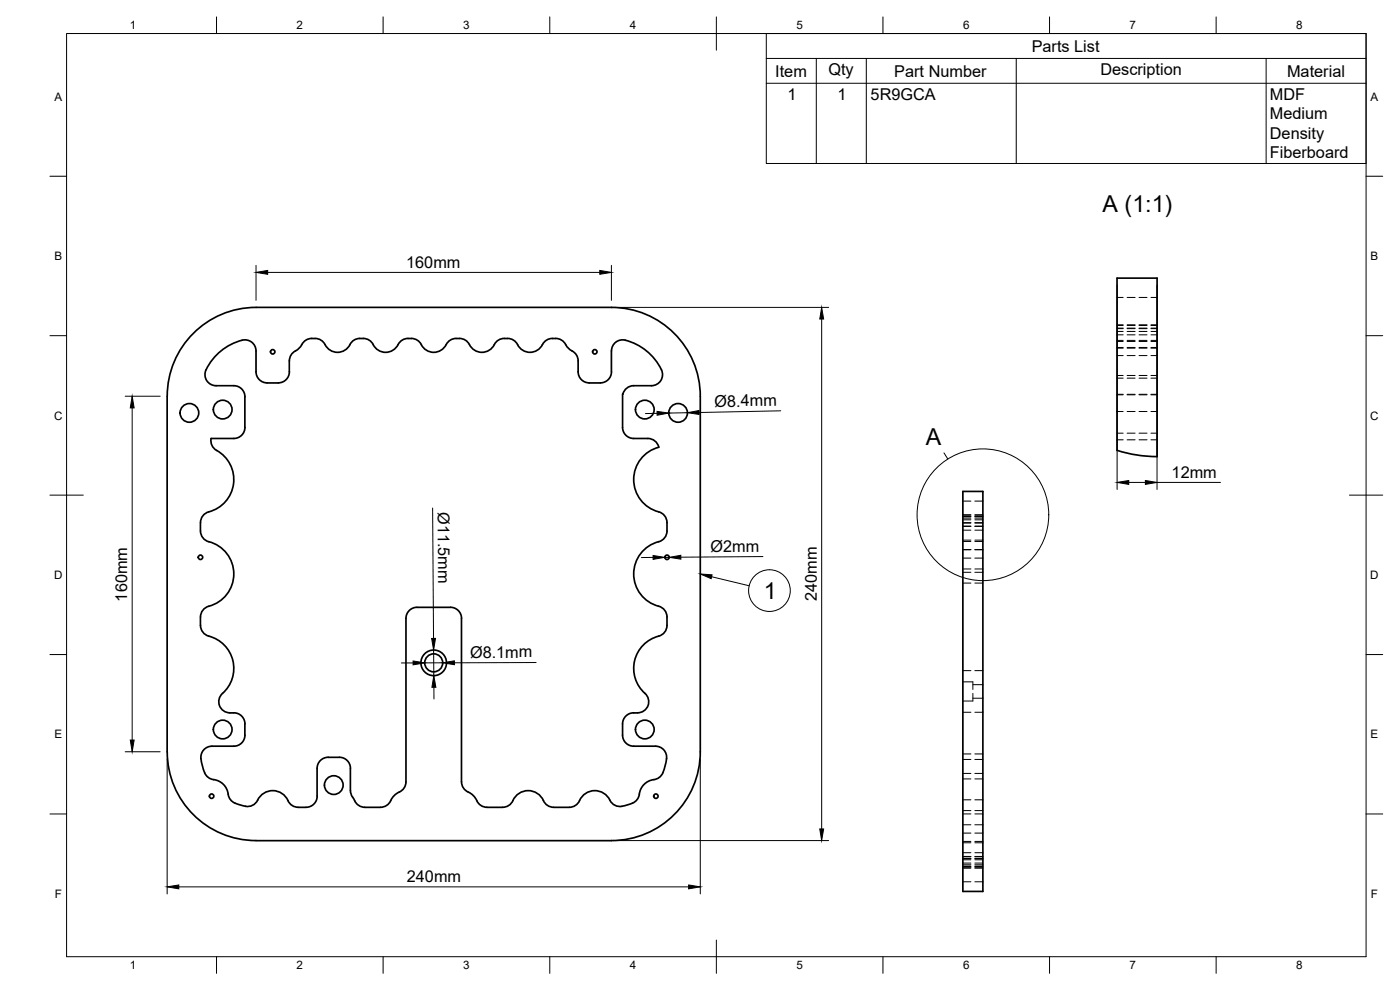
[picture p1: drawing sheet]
<svg xmlns="http://www.w3.org/2000/svg" width="420mm" height="297mm" viewBox="0 0 420 297" stroke-linecap="round" stroke-linejoin="round" font-family="sans-serif">
<!-- layer: Visible -->
<g fill="none" stroke="#000" stroke-width=".51">
<path d="M58.7 99.4a26.6 26.6 0 0 1 18.1-7.2h106.7a26.7 26.7 0 0 1 26.7 26.7v106.6a26.7 26.7 0 0 1-26.7 26.7h-106.7a26.7 26.7 0 0 1-26.6-26.7v-106.6a26.6 26.6 0 0 1 8.5-19.5zM61.8 110.9a3.3 3.3 0 0 0 3 4.8h5.4a3.3 3.3 0 0 1 3.3 3.4v9.1a3.3 3.3 0 0 1-3.3 3.4h-6.8M76.8 105.3a3.5 3.5 0 0 0-5.3-2.9 16.7 16.7 0 0 0-9.6 8.5M76.8 105.3v6.2a3.3 3.3 0 0 0 3.4 3.4M86.8 108.3v3.3M86.8 111.5a3.3 3.3 0 0 1-3.3 3.4h-3.3M93.6 101.6h1M93.6 101.5a4.2 4.2 0 0 0-3.6 2.8l-.4 .4a4.1 4.1 0 0 0-2.8 3.6M94.6 101.5l1.2 .3 1.4 1.1a4.3 4.3 0 0 0 4.1 2.8 4.3 4.3 0 0 0 4-2.8l1.5-1.1 1.2-.3M108 101.6h1M109 101.5l1.2 .3 1.5 1.1a4.3 4.3 0 0 0 4 2.8 4.3 4.3 0 0 0 4.1-2.8l1.4-1.1 1.3-.3M122.4 101.6h1"/>
<path d="M123.5 101.5l1.2 .3 1.4 1.1a4.3 4.3 0 0 0 4.1 2.8 4.3 4.3 0 0 0 4-2.8l1.5-1.1 1.2-.3M136.9 101.6h1M137.9 101.5l1.2 .3 1.4 1.1a4.3 4.3 0 0 0 4.1 2.8 4.3 4.3 0 0 0 4.1-2.8l1.4-1.1 1.2-.3M151.3 101.6h1M152.3 101.5l1.3 .3 1.4 1.1a4.3 4.3 0 0 0 4.1 2.8 4.3 4.3 0 0 0 4-2.8l1.5-1.1 1.2-.3M165.8 101.6h1M166.8 101.5a4.2 4.2 0 0 1 3.6 2.8l.4 .4a4.1 4.1 0 0 1 2.7 3.6v3.3a3.3 3.3 0 0 0 3.3 3.3h3.4M183.5 105.3v6.2a3.3 3.3 0 0 1-3.3 3.4M183.5 105.3a3.5 3.5 0 0 1 5.3-2.9 16.7 16.7 0 0 1 9.7 8.5M198.5 110.9a3.3 3.3 0 0 1-3 4.8h-5.3a3.6 3.6 0 0 0-3.4 2.5v10a3.3 3.3 0 0 0 3.4 3.4h4.2a3.3 3.3 0 0 1 3.3 2.6 10.1 10.1 0 0 0-7.5 10 10.1 10.1 0 0 0 8.1 9.6 3.3 3.3 0 0 1 1.9 3v2.5M63.4 131.6a3.7 3.7 0 0 0 2.5 4.1 10.1 10.1 0 0 1 4 10.3 10.1 10.1 0 0 1-7.8 7.8 3.3 3.3 0 0 0-1.9 3v2.5M347.3 137v-53.6h-12.1l.1 51.7a39.6 39.6 0 0 0 12 1.9"/>
<path d="M60.2 159.3a3.7 3.7 0 0 0 3.5 3.6 10.1 10.1 0 0 1 6.4 10.2 10.1 10.1 0 0 1-8 9 3.4 3.4 0 0 0-1.9 3 6.3 6.3 0 0 0 .5 4.3 4 4 0 0 0 2.9 1.8 10.1 10.1 0 0 1 2.8 17.3 3.3 3.3 0 0 0-.4 3.5 3.3 3.3 0 0 0 3 1.9M200.2 159.3a3.7 3.7 0 0 1-3.6 3.6 10.1 10.1 0 0 0-6.4 10.2 10.1 10.1 0 0 0 8.1 9 3.3 3.3 0 0 1 1.9 3 6.1 6.1 0 0 1-.5 4.3 4 4 0 0 1-3 1.8 10.1 10.1 0 0 0-2.7 17.3 3.5 3.5 0 0 1 0 4 3.5 3.5 0 0 1-3.8 1.4 3.3 3.3 0 0 0-3.4 3.3v3.4a3.3 3.3 0 0 0 3.4 3.3h6.5a3.5 3.5 0 0 1 3.1 5 5.6 5.6 0 0 1-3 4.9 5.3 5.3 0 0 0-5.1 5.1 5.4 5.4 0 0 1-4.5 2.9 3.4 3.4 0 0 1-4.2-1.7M289 147.5h6v120h-6zM69 213.9a3.5 3.5 0 0 1 4.5 3.3v3.4a3.3 3.3 0 0 1-3.3 3.3h-6.6a3.5 3.5 0 0 0-3.1 5 5.6 5.6 0 0 0 3 4.9 5.3 5.3 0 0 1 5.1 5.1 5.4 5.4 0 0 0 4.5 2.9 3.6 3.6 0 0 0 4.6-2.4 5.1 5.1 0 0 1 4.9-2.1 5.1 5.1 0 0 1 4.1 3.4l1.2 1.1 1.6 .4M95.2 238.9a3.3 3.3 0 0 1-3.3 3.3M98.5 227.2h3.3M98.5 227.2a3.3 3.3 0 0 0-3.3 3.3v8.4M101.8 227.2a3.3 3.3 0 0 1 3.4 3.4v6.6a5.8 5.8 0 0 0 1.2 3l1 1.3 1 .5 1.1 .2M89.5 242.2h2.3M109.5 242.2h4.7M114.2 242.2a3.6 3.6 0 0 0 3.3-2.5l1.3-1.4a4.4 4.4 0 0 0 3-3.2v-49.6a3.3 3.3 0 0 1 3.4-3.3h10a3.3 3.3 0 0 1 3.3 3.4v49a3.6 3.6 0 0 0 2.6 3.3l1.4 1.3a4.4 4.4 0 0 0 3.1 3h.5M146.1 242.2h4.8"/>
<path d="M153.9 240.2a5.1 5.1 0 0 1 4.9-3 5.1 5.1 0 0 1 4.6 3.5l1.2 1.1 1.5 .4M153.9 240.2l-1 1.3-.9 .5-1.1 .2M166.1 242.2h4.8M183 240.1a5.1 5.1 0 0 0-4.9-2.9 5.1 5.1 0 0 0-4.4 3.5l-1.2 1.1-1.6 .4"/>
<circle cx="81.8" cy="105.6" r=".67"/>
<circle cx="178.5" cy="105.6" r=".67"/>
<circle cx="56.8" cy="123.9" r="2.8"/>
<circle cx="66.8" cy="122.9" r="2.8"/>
<circle cx="193.5" cy="122.9" r="2.8"/>
<circle cx="203.5" cy="123.9" r="2.8"/>
<circle cx="60.2" cy="167.2" r=".67"/>
<circle cx="200.2" cy="167.2" r=".67"/>
<circle cx="130.2" cy="198.9" r="2.7"/>
<circle cx="130.2" cy="198.9" r="3.8"/>
<circle cx="66.8" cy="218.9" r="2.8"/>
<circle cx="193.5" cy="218.9" r="2.8"/>
<circle cx="63.5" cy="238.9" r=".67"/>
<circle cx="100.2" cy="235.6" r="2.8"/>
<circle cx="196.8" cy="238.9" r=".67"/>
</g>
<!-- layer: Hidden -->
<g fill="none" stroke="#000" stroke-width=".3">
<path d="M335.2 98.5h1.9M335.2 97.5h1.9M335.2 99.4h1.9M335.2 89.2h1.9M335.2 97.6h1.9M335.2 98.6h1.9M338.3 98.5h2.4M338.3 97.5h2.4M338.3 99.4h2.4M338.3 89.2h2.4M338.3 97.6h2.4M338.3 98.6h2.4"/>
<path d="M341.8 98.5h2.4M341.8 97.5h2.4M341.8 99.4h2.4M341.8 89.2h2.4M341.8 97.6h2.4M341.8 98.6h2.4M345.4 98.5h1.9M345.4 97.5h1.9M345.4 99.4h1.9M345.4 89.2h1.9M345.4 97.6h1.9M345.4 98.6h1.9"/>
<path d="M335.2 118.5h1.9M335.2 102.1h1.9M335.2 118.3h1.9M335.2 102.5h1.9M335.2 104.5h1.9M335.2 104.3h1.9M335.2 112.7h1.9M335.2 106.7h1.9M335.2 113.5h1.9M335.2 100.5h1.9M338.3 118.5h2.4M338.3 102.1h2.4"/>
<path d="M338.3 118.3h2.4M338.3 102.5h2.4M338.3 104.5h2.4M338.3 104.3h2.4M338.3 112.7h2.4M338.3 106.7h2.4M338.3 113.5h2.4M338.3 100.5h2.4M341.8 118.5h2.4M341.8 102.1h2.4M341.8 118.3h2.4M341.8 102.5h2.4"/>
<path d="M341.8 104.5h2.4M341.8 104.3h2.4M341.8 112.7h2.4M341.8 106.7h2.4M341.8 113.5h2.4M341.8 100.5h2.4M345.4 118.5h1.9M345.4 102.1h1.9M345.4 118.3h1.9M345.4 102.5h1.9M345.4 104.5h1.9M345.4 104.3h1.9"/>
<path d="M345.4 112.7h1.9M345.4 106.7h1.9M345.4 113.5h1.9M345.4 100.5h1.9M335.2 123.5h1.9M335.2 130h1.9M335.2 132h1.9M338.3 123.5h2.4M338.3 130h2.4M338.3 132h2.4M341.8 123.5h2.4M341.8 130h2.4"/>
<path d="M341.8 132h2.4M345.4 123.5h1.9M345.4 130h1.9M345.4 132h1.9M289 156.8h2.4M289 154.9h2.4M289 154.5h2.4M289 155.5h2.4M289 157h2.4M289 158h2.4M289 157.8h2.4M289 150.4h2.4"/>
<path d="M289 154.6h2.4M289 159.1h2.4M289 155h2.4M289 156h2.4M292.6 156.8h2.4M292.6 154.9h2.4M292.6 154.5h2.4M292.6 155.5h2.4M292.6 157h2.4M292.6 158h2.4M292.6 157.8h2.4M292.6 150.4h2.4"/>
<path d="M292.6 154.6h2.4M292.6 159.1h2.4M292.6 155h2.4M292.6 156h2.4M289 174.9h2.4M289 165h2.4M289 164.9h2.4M289 167.5h2.4M289 170.7h2.4M289 171.7h2.4M289 162.1h2.4M289 162.5h2.4"/>
<path d="M292.6 174.9h2.4M292.6 165h2.4M292.6 164.9h2.4M292.6 167.5h2.4M292.6 170.7h2.4M292.6 171.7h2.4M292.6 162.1h2.4M292.6 162.5h2.4M289 204.6h3v2.3M289 213.7h2.4M289 201.2h2.4M292 208.1v2.2h-3"/>
<path d="M292 205.4h3M292 209.5h3M292.6 213.7h2.4M292.6 201.2h2.4M289 233.7h2.4M289 226.2h2.4M289 240h2.4M289 227.9h2.4M289 232.1h2.4M292.6 233.7h2.4M292.6 226.2h2.4M292.6 240h2.4"/>
<path d="M292.6 227.9h2.4M292.6 232.1h2.4M289 257.6h2.4M289 260h2.4M289 247.5h2.4M289 250h2.4M289 243.2h2.4M289 244.2h2.4M289 257h2.4M289 258h2.4M289 259.5h2.4M289 252.9h2.4"/>
<path d="M289 257.1h2.4M289 255.8h2.4M289 259h2.4M289 259.9h2.4M289 252.5h2.4M292.6 257.6h2.4M292.6 260h2.4M292.6 247.5h2.4M292.6 250h2.4M292.6 243.2h2.4M292.6 244.2h2.4M292.6 257h2.4"/>
<path d="M292.6 258h2.4M292.6 259.5h2.4M292.6 252.9h2.4M292.6 257.1h2.4M292.6 255.8h2.4M292.6 259h2.4M292.6 259.9h2.4M292.6 252.5h2.4M289 260.5h2.4M289 260.4h2.4M289 264.6h2.4M292.6 260.5h2.4"/>
<path d="M292.6 260.4h2.4M292.6 264.6h2.4"/>
</g>
<!-- layer: Border -->
<g fill="none" stroke="#000" stroke-width=".3">
<path d="M20 10.1h390v276.9h-390zM65 5.1v5M115 5.1v5M165 5.1v5M215 5.1v10M265 5.1v5M315 5.1v5M365 5.1v5M15 52.9h5M410 52.9h5M15 100.7h5M410 100.7h5"/>
<path d="M15 148.6h10M405 148.6h10M15 196.4h5M410 196.4h5M15 244.2h5M410 244.2h5M65 287v5M115 287v5M165 287v5M215 282.1v9.9M265 287v5M315 287v5"/>
<path d="M365 287v5"/>
</g>
<!-- layer: BOM -->
<g fill="none" stroke="#000" stroke-width=".3">
<path d="M230 10.1h180v39h-180zM230 17.5h180M245 17.5v31.6M260 17.5v31.6M305 17.5v31.6M380 17.5v31.6M230 25h180M213.6 173l11.2 2.8"/>
<circle cx="230.9" cy="177.2" r="6.3"/>
</g>
<path d="M210.2 172.2l3.5 .3-.3 1.1z" fill="#000" stroke="#000" stroke-width=".3"/>
<!-- layer: Dimensions -->
<g fill="none" stroke="#000" stroke-width=".3">
<path d="M76.8 79.6v10.5M183.5 79.6v10.5M80.3 81.7h99.7M185.6 92.2h63.1M246.6 95.7v153M335.3 85.6v61.3M347.2 85.6v61.3M37.6 118.9h10.5M39.7 122.4v99.6M197.2 124l-3.5 .1M206.3 123.8l-5.6 .1M234.3 123.3l-24.5 .5"/>
<path d="M129.8 152.4l.3 39.1M338.8 144.7h4.9M347.2 144.7h19.1M196 167.2l-3.5 .1M199.5 167.2h1.3M229 167l-24.7 .2M120.5 198.9h3.5M130.1 195.1l.1 7.6M132.9 198.9h-5.4M160.9 198.8l-24.5 .1M130.2 206.2v3.5M37.6 225.6h10.5"/>
<path d="M50.2 227.7v40.5M210.2 227.7v40.5M185.6 252.2h63.1M53.7 266.1h153"/>
</g>
<g fill="#000" stroke="#000" stroke-width=".3">
<path d="M76.8 81.7l3.5-.6v1.2zM180 81.1l3.5 .6-3.5 .6zM246.6 92.2l.6 3.5h-1.2zM39.7 118.9l.6 3.5h-1.2zM197.2 123.4l3.5 .5-3.5 .7zM206.3 123.8l3.5-.6v1.1zM335.3 144.7l3.5-.5v1.1zM343.7 144.2l3.5 .5-3.5 .6zM196 166.7l3.5 .5-3.5 .6zM200.8 167.2l3.5-.6v1.2zM124 198.3l3.5 .6-3.5 .6zM129.5 191.6l1.2-.1-.6 3.6z"/>
<path d="M132.9 198.9l3.5-.6v1.1zM130.2 202.7l.6 3.5h-1.2zM39.1 222h1.2l-.6 3.6zM246 248.7h1.2l-.6 3.5zM50.2 266.1l3.5-.6v1.2zM206.7 265.5l3.5 .6-3.5 .6z"/>
</g>
<!-- layer: Annotations -->
<g fill="none" stroke="#000" stroke-width=".3">
<path d="M283.3 135.9l1.2 1.8"/>
<circle cx="295" cy="154.4" r="19.8"/>
</g>
<g font-size="7">
<text x="330.9" y="63.7">A (1:1)</text>
<text x="277.9" y="133.5">A</text>
<text x="229.2" y="179.7">1</text>
</g>
<g font-size="4.9">
<text x="309.6" y="15.5">Parts List</text>
<text x="232.7" y="23">Item</text>
<text x="248.6" y="22.5">Qty</text>
<text x="268.4" y="23">Part Number</text>
<text x="330.2" y="22.5">Description</text>
<text x="386.3" y="23">Material</text>
<text x="236.3" y="29.9">1</text>
<text x="251.3" y="29.9">1</text>
<text x="261.3" y="30">5R9GCA</text>
<text x="381.1" y="30">MDF</text>
<text x="381.1" y="35.8">Medium</text>
<text x="381.1" y="41.7">Density</text>
<text x="381.1" y="47.5">Fiberboard</text>
<text x="121.9" y="80.3">160mm</text>
<text x="214.5" y="122.1" transform="rotate(-1 214.5 122.1)">Ø8.4mm</text>
<text x="351.6" y="143.3">12mm</text>
<text x="131.4" y="153.6" transform="rotate(90 131.4 153.6)">Ø11.5mm</text>
<text x="213.2" y="165.6">Ø2mm</text>
<text x="38.2" y="180.5" transform="rotate(-90 38.2 180.5)">160mm</text>
<text x="245.1" y="180.3" transform="rotate(-90 245.1 180.3)">240mm</text>
<text x="141.1" y="197.3">Ø8.1mm</text>
<text x="122.1" y="264.7">240mm</text>
</g>
<g font-size="3.5">
<text x="39" y="8.8">1</text>
<text x="89" y="8.8">2</text>
<text x="139" y="8.8">3</text>
<text x="189" y="8.8">4</text>
<text x="239" y="8.8">5</text>
<text x="289" y="8.8">6</text>
<text x="339" y="8.8">7</text>
<text x="389" y="8.8">8</text>
<text x="16.3" y="30.2">A</text>
<text x="411.3" y="30.2">A</text>
<text x="16.3" y="78">B</text>
<text x="411.3" y="78">B</text>
<text x="16.2" y="125.9">C</text>
<text x="411.2" y="125.9">C</text>
<text x="16.2" y="173.7">D</text>
<text x="411.2" y="173.7">D</text>
<text x="16.3" y="221.6">E</text>
<text x="411.3" y="221.6">E</text>
<text x="16.4" y="269.4">F</text>
<text x="411.4" y="269.4">F</text>
<text x="39" y="290.8">1</text>
<text x="89" y="290.8">2</text>
<text x="139" y="290.8">3</text>
<text x="189" y="290.8">4</text>
<text x="239" y="290.8">5</text>
<text x="289" y="290.8">6</text>
<text x="339" y="290.8">7</text>
<text x="389" y="290.8">8</text>
</g>
</svg>
